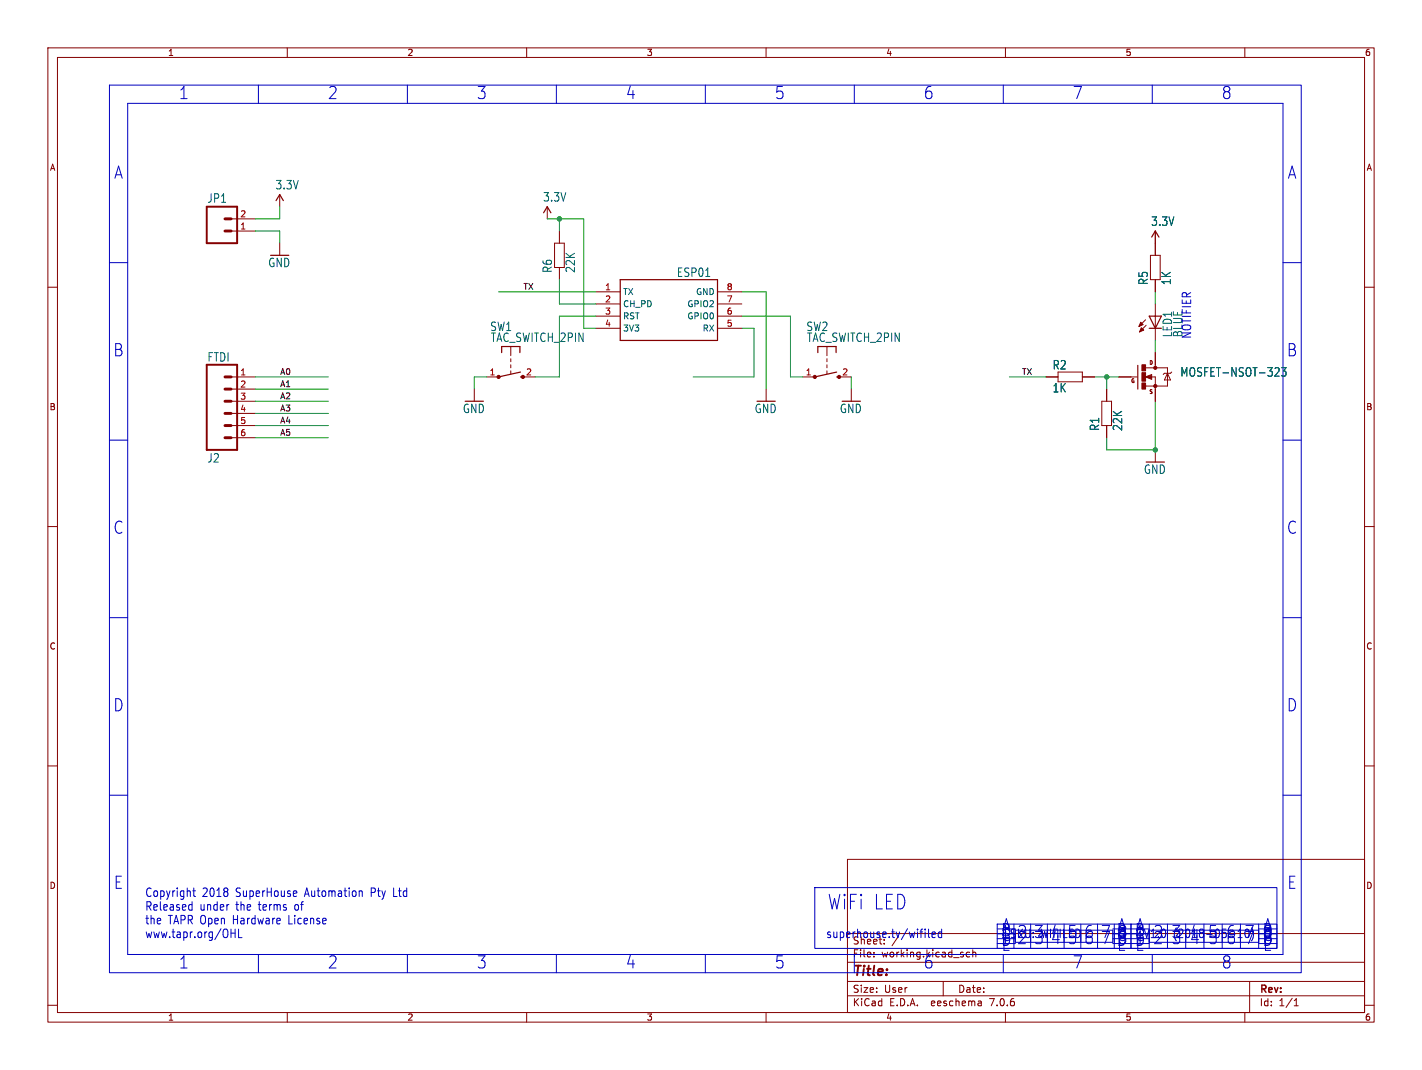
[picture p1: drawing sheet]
<?xml version="1.0" encoding="utf-8"?>
<!DOCTYPE eagle SYSTEM "eagle.dtd">
<eagle version="9.0.0">
<drawing>
<settings>
<setting alwaysvectorfont="yes"/>
<setting keepoldvectorfont="yes"/>
<setting verticaltext="up"/>
</settings>
<grid distance="0.1" unitdist="inch" unit="inch" style="lines" multiple="1" display="no" altdistance="0.01" altunitdist="inch" altunit="inch"/>
<schematic xreflabel="%F%N/%S.%C%R" xrefpart="/%S.%C%R">
<libraries>
<library name="freetronics">
<symbols>
<symbol name="GND">
<wire x1="-1.905" y1="0" x2="1.905" y2="0" width="0.254" layer="94"/>
<text x="-2.54" y="-2.54" size="1.778" layer="96">&gt;VALUE</text>
<pin name="GND" x="0" y="2.54" visible="off" length="short" direction="sup" rot="R270"/>
</symbol>
<symbol name="M06">
<wire x1="1.27" y1="-7.62" x2="-5.08" y2="-7.62" width="0.4064" layer="94"/>
<wire x1="-1.27" y1="0" x2="0" y2="0" width="0.6096" layer="94"/>
<wire x1="-1.27" y1="-2.54" x2="0" y2="-2.54" width="0.6096" layer="94"/>
<wire x1="-1.27" y1="-5.08" x2="0" y2="-5.08" width="0.6096" layer="94"/>
<wire x1="-5.08" y1="10.16" x2="-5.08" y2="-7.62" width="0.4064" layer="94"/>
<wire x1="1.27" y1="-7.62" x2="1.27" y2="10.16" width="0.4064" layer="94"/>
<wire x1="-5.08" y1="10.16" x2="1.27" y2="10.16" width="0.4064" layer="94"/>
<wire x1="-1.27" y1="5.08" x2="0" y2="5.08" width="0.6096" layer="94"/>
<wire x1="-1.27" y1="2.54" x2="0" y2="2.54" width="0.6096" layer="94"/>
<wire x1="-1.27" y1="7.62" x2="0" y2="7.62" width="0.6096" layer="94"/>
<text x="-5.08" y="-10.16" size="1.778" layer="96">&gt;VALUE</text>
<text x="-5.08" y="10.922" size="1.778" layer="95">&gt;NAME</text>
<pin name="1" x="5.08" y="-5.08" visible="pad" length="middle" direction="pas" swaplevel="1" rot="R180"/>
<pin name="2" x="5.08" y="-2.54" visible="pad" length="middle" direction="pas" swaplevel="1" rot="R180"/>
<pin name="3" x="5.08" y="0" visible="pad" length="middle" direction="pas" swaplevel="1" rot="R180"/>
<pin name="4" x="5.08" y="2.54" visible="pad" length="middle" direction="pas" swaplevel="1" rot="R180"/>
<pin name="5" x="5.08" y="5.08" visible="pad" length="middle" direction="pas" swaplevel="1" rot="R180"/>
<pin name="6" x="5.08" y="7.62" visible="pad" length="middle" direction="pas" swaplevel="1" rot="R180"/>
</symbol>
</symbols>
<devicesets>
<deviceset name="GND" prefix="GND">
<gates>
<gate name="1" symbol="GND" x="0" y="0"/>
</gates>
<devices>
<device name="">
<technologies>
<technology name=""/>
</technologies>
</device>
</devices>
</deviceset>
<deviceset name="M06" prefix="JP" uservalue="yes">
<gates>
<gate name="G$1" symbol="M06" x="-2.54" y="0"/>
</gates>
<devices>
<device name="SIP" package="1X06">
<connects>
<connect gate="G$1" pin="1" pad="1"/>
<connect gate="G$1" pin="2" pad="2"/>
<connect gate="G$1" pin="3" pad="3"/>
<connect gate="G$1" pin="4" pad="4"/>
<connect gate="G$1" pin="5" pad="5"/>
<connect gate="G$1" pin="6" pad="6"/>
</connects>
<technologies>
<technology name=""/>
</technologies>
</device>
<device name="POLAR" package="MOLEX-1X6">
<connects>
<connect gate="G$1" pin="1" pad="1"/>
<connect gate="G$1" pin="2" pad="2"/>
<connect gate="G$1" pin="3" pad="3"/>
<connect gate="G$1" pin="4" pad="4"/>
<connect gate="G$1" pin="5" pad="5"/>
<connect gate="G$1" pin="6" pad="6"/>
</connects>
<technologies>
<technology name=""/>
</technologies>
</device>
<device name="RA" package="MOLEX-1X6-RA">
<connects>
<connect gate="G$1" pin="1" pad="1"/>
<connect gate="G$1" pin="2" pad="2"/>
<connect gate="G$1" pin="3" pad="3"/>
<connect gate="G$1" pin="4" pad="4"/>
<connect gate="G$1" pin="5" pad="5"/>
<connect gate="G$1" pin="6" pad="6"/>
</connects>
<technologies>
<technology name=""/>
</technologies>
</device>
<device name="SMD" package="1X06-SMD">
<connects>
<connect gate="G$1" pin="1" pad="1"/>
<connect gate="G$1" pin="2" pad="2"/>
<connect gate="G$1" pin="3" pad="3"/>
<connect gate="G$1" pin="4" pad="4"/>
<connect gate="G$1" pin="5" pad="5"/>
<connect gate="G$1" pin="6" pad="6"/>
</connects>
<technologies>
<technology name=""/>
</technologies>
</device>
<device name="LOCK" package="1X06_LOCK">
<connects>
<connect gate="G$1" pin="1" pad="1"/>
<connect gate="G$1" pin="2" pad="2"/>
<connect gate="G$1" pin="3" pad="3"/>
<connect gate="G$1" pin="4" pad="4"/>
<connect gate="G$1" pin="5" pad="5"/>
<connect gate="G$1" pin="6" pad="6"/>
</connects>
<technologies>
<technology name=""/>
</technologies>
</device>
<device name="LOCK_LONGPADS" package="1X06_LOCK_LONGPADS">
<connects>
<connect gate="G$1" pin="1" pad="1"/>
<connect gate="G$1" pin="2" pad="2"/>
<connect gate="G$1" pin="3" pad="3"/>
<connect gate="G$1" pin="4" pad="4"/>
<connect gate="G$1" pin="5" pad="5"/>
<connect gate="G$1" pin="6" pad="6"/>
</connects>
<technologies>
<technology name=""/>
</technologies>
</device>
<device name="POLAR_LOCK" package="MOLEX-1X6_LOCK">
<connects>
<connect gate="G$1" pin="1" pad="1"/>
<connect gate="G$1" pin="2" pad="2"/>
<connect gate="G$1" pin="3" pad="3"/>
<connect gate="G$1" pin="4" pad="4"/>
<connect gate="G$1" pin="5" pad="5"/>
<connect gate="G$1" pin="6" pad="6"/>
</connects>
<technologies>
<technology name=""/>
</technologies>
</device>
<device name="RA_LOCK" package="MOLEX-1X6-RA_LOCK">
<connects>
<connect gate="G$1" pin="1" pad="1"/>
<connect gate="G$1" pin="2" pad="2"/>
<connect gate="G$1" pin="3" pad="3"/>
<connect gate="G$1" pin="4" pad="4"/>
<connect gate="G$1" pin="5" pad="5"/>
<connect gate="G$1" pin="6" pad="6"/>
</connects>
<technologies>
<technology name=""/>
</technologies>
</device>
<device name="SIP_LOCK" package="1X06-SIP_LOCK">
<connects>
<connect gate="G$1" pin="1" pad="1"/>
<connect gate="G$1" pin="2" pad="2"/>
<connect gate="G$1" pin="3" pad="3"/>
<connect gate="G$1" pin="4" pad="4"/>
<connect gate="G$1" pin="5" pad="5"/>
<connect gate="G$1" pin="6" pad="6"/>
</connects>
<technologies>
<technology name=""/>
</technologies>
</device>
<device name="FEMALE_LOCK" package="1X06_FEMALE_LOCK.010">
<connects>
<connect gate="G$1" pin="1" pad="1"/>
<connect gate="G$1" pin="2" pad="2"/>
<connect gate="G$1" pin="3" pad="3"/>
<connect gate="G$1" pin="4" pad="4"/>
<connect gate="G$1" pin="5" pad="5"/>
<connect gate="G$1" pin="6" pad="6"/>
</connects>
<technologies>
<technology name=""/>
</technologies>
</device>
</devices>
</deviceset>
</devicesets>
</library>
<library name="freetronics-original">
<symbols>
<symbol name="3.3V">
<wire x1="0.762" y1="1.27" x2="0" y2="2.54" width="0.254" layer="94"/>
<wire x1="0" y1="2.54" x2="-0.762" y2="1.27" width="0.254" layer="94"/>
<text x="-1.016" y="3.556" size="1.778" layer="96">&gt;VALUE</text>
<pin name="3.3V" x="0" y="0" visible="off" length="short" direction="sup" rot="R90"/>
</symbol>
</symbols>
<devicesets>
<deviceset name="3.3V" prefix="P+">
<gates>
<gate name="G$1" symbol="3.3V" x="0" y="0"/>
</gates>
<devices>
<device name="">
<technologies>
<technology name=""/>
</technologies>
</device>
</devices>
</deviceset>
</devicesets>
</library>
<library name="freetronics-jon">
<symbols>
<symbol name="LED">
<wire x1="1.27" y1="0" x2="0" y2="-2.54" width="0.254" layer="94"/>
<wire x1="0" y1="-2.54" x2="-1.27" y2="0" width="0.254" layer="94"/>
<wire x1="1.27" y1="-2.54" x2="0" y2="-2.54" width="0.254" layer="94"/>
<wire x1="0" y1="-2.54" x2="-1.27" y2="-2.54" width="0.254" layer="94"/>
<wire x1="1.27" y1="0" x2="0" y2="0" width="0.254" layer="94"/>
<wire x1="0" y1="0" x2="-1.27" y2="0" width="0.254" layer="94"/>
<wire x1="0" y1="0" x2="0" y2="-2.54" width="0.1524" layer="94"/>
<wire x1="-2.032" y1="-0.762" x2="-3.429" y2="-2.159" width="0.1524" layer="94"/>
<wire x1="-1.905" y1="-1.905" x2="-3.302" y2="-3.302" width="0.1524" layer="94"/>
<text x="3.556" y="-4.572" size="1.778" layer="95" rot="R90">&gt;NAME</text>
<text x="5.715" y="-4.572" size="1.778" layer="96" rot="R90">&gt;VALUE</text>
<pin name="C" x="0" y="-5.08" visible="off" length="short" direction="pas" rot="R90"/>
<pin name="A" x="0" y="2.54" visible="off" length="short" direction="pas" rot="R270"/>
<polygon width="0.1524" layer="94">
<vertex x="-3.429" y="-2.159"/>
<vertex x="-3.048" y="-1.27"/>
<vertex x="-2.54" y="-1.778"/>
</polygon>
<polygon width="0.1524" layer="94">
<vertex x="-3.302" y="-3.302"/>
<vertex x="-2.921" y="-2.413"/>
<vertex x="-2.413" y="-2.921"/>
</polygon>
</symbol>
<symbol name="RESISTOR">
<wire x1="-2.54" y1="1.016" x2="2.54" y2="1.016" width="0.1524" layer="94"/>
<wire x1="-2.54" y1="-1.016" x2="-2.54" y2="1.016" width="0.1524" layer="94"/>
<wire x1="2.54" y1="-1.016" x2="2.54" y2="1.016" width="0.1524" layer="94"/>
<wire x1="-2.54" y1="-1.016" x2="2.54" y2="-1.016" width="0.1524" layer="94"/>
<text x="-3.81" y="1.4986" size="1.778" layer="95">&gt;NAME</text>
<text x="-3.81" y="-3.302" size="1.778" layer="96">&gt;VALUE</text>
<pin name="2" x="5.08" y="0" visible="off" length="short" direction="pas" swaplevel="1" rot="R180"/>
<pin name="1" x="-5.08" y="0" visible="off" length="short" direction="pas" swaplevel="1"/>
</symbol>
<symbol name="ESP01">
<wire x1="-10.16" y1="5.08" x2="-10.16" y2="-7.62" width="0.254" layer="94"/>
<wire x1="-10.16" y1="-7.62" x2="10.16" y2="-7.62" width="0.254" layer="94"/>
<wire x1="10.16" y1="-7.62" x2="10.16" y2="5.08" width="0.254" layer="94"/>
<wire x1="10.16" y1="5.08" x2="-10.16" y2="5.08" width="0.254" layer="94"/>
<text x="-9.144" y="5.588" size="1.778" layer="95">&gt;NAME</text>
<text x="1.524" y="5.588" size="1.778" layer="96">&gt;VALUE</text>
<pin name="TX" x="-15.24" y="2.54" length="middle"/>
<pin name="RX" x="15.24" y="-5.08" length="middle" rot="R180"/>
<pin name="RST" x="-15.24" y="-2.54" length="middle"/>
<pin name="3V3" x="-15.24" y="-5.08" length="middle"/>
<pin name="GND" x="15.24" y="2.54" length="middle" rot="R180"/>
<pin name="CH_PD" x="-15.24" y="0" length="middle"/>
<pin name="GPIO0" x="15.24" y="-2.54" length="middle" rot="R180"/>
<pin name="GPIO2" x="15.24" y="0" length="middle" rot="R180"/>
</symbol>
<symbol name="TS2">
<wire x1="2.032" y1="0" x2="2.54" y2="0" width="0.254" layer="94"/>
<wire x1="1.905" y1="6.35" x2="1.905" y2="5.08" width="0.254" layer="94"/>
<wire x1="1.905" y1="6.35" x2="0" y2="6.35" width="0.254" layer="94"/>
<wire x1="-1.905" y1="6.35" x2="-1.905" y2="5.08" width="0.254" layer="94"/>
<wire x1="0" y1="6.35" x2="0" y2="4.445" width="0.1524" layer="94"/>
<wire x1="0" y1="6.35" x2="-1.905" y2="6.35" width="0.254" layer="94"/>
<wire x1="0" y1="2.54" x2="0" y2="1.905" width="0.1524" layer="94"/>
<wire x1="0" y1="1.27" x2="0" y2="0.635" width="0.1524" layer="94"/>
<wire x1="0" y1="3.81" x2="0" y2="3.175" width="0.1524" layer="94"/>
<wire x1="-2.54" y1="0" x2="2.032" y2="1.016" width="0.254" layer="94"/>
<circle x="-2.54" y="0" radius="0.127" width="0.4064" layer="94"/>
<circle x="2.54" y="0" radius="0.127" width="0.4064" layer="94"/>
<text x="-4.445" y="9.525" size="1.778" layer="95">&gt;NAME</text>
<text x="-4.318" y="7.239" size="1.778" layer="96">&gt;VALUE</text>
<pin name="S" x="5.08" y="0" visible="pad" length="short" direction="pas" swaplevel="1" rot="R180"/>
<pin name="P" x="-5.08" y="0" visible="pad" length="short" direction="pas" swaplevel="2"/>
</symbol>
<symbol name="MOSFET-NCHANNEL">
<wire x1="-3.6576" y1="2.413" x2="-3.6576" y2="-2.54" width="0.254" layer="94"/>
<wire x1="0" y1="1.905" x2="-2.0066" y2="1.905" width="0.1524" layer="94"/>
<wire x1="0" y1="0" x2="0" y2="-1.905" width="0.1524" layer="94"/>
<wire x1="-2.032" y1="-1.905" x2="0" y2="-1.905" width="0.1524" layer="94"/>
<wire x1="0" y1="2.54" x2="0" y2="1.905" width="0.1524" layer="94"/>
<wire x1="0" y1="1.905" x2="2.54" y2="1.905" width="0.1524" layer="94"/>
<wire x1="2.54" y1="-1.905" x2="0" y2="-1.905" width="0.1524" layer="94"/>
<wire x1="0" y1="-1.905" x2="0" y2="-2.54" width="0.1524" layer="94"/>
<wire x1="-3.81" y1="0" x2="-5.08" y2="0" width="0.1524" layer="94"/>
<wire x1="-2.032" y1="0" x2="-0.762" y2="-0.508" width="0.1524" layer="94"/>
<wire x1="-0.762" y1="-0.508" x2="-0.762" y2="0.508" width="0.1524" layer="94"/>
<wire x1="-0.762" y1="0.508" x2="-2.032" y2="0" width="0.1524" layer="94"/>
<wire x1="-0.889" y1="0" x2="0" y2="0" width="0.1524" layer="94"/>
<wire x1="-0.889" y1="0.254" x2="-1.778" y2="0" width="0.3048" layer="94"/>
<wire x1="-1.778" y1="0" x2="-0.889" y2="-0.254" width="0.3048" layer="94"/>
<wire x1="-0.889" y1="-0.254" x2="-0.889" y2="0" width="0.3048" layer="94"/>
<wire x1="-0.889" y1="0" x2="-1.143" y2="0" width="0.3048" layer="94"/>
<wire x1="2.54" y1="1.905" x2="2.54" y2="0.762" width="0.1524" layer="94"/>
<wire x1="2.54" y1="0.762" x2="2.54" y2="-1.905" width="0.1524" layer="94"/>
<wire x1="2.54" y1="0.762" x2="1.905" y2="-0.635" width="0.1524" layer="94"/>
<wire x1="1.905" y1="-0.635" x2="3.175" y2="-0.635" width="0.1524" layer="94"/>
<wire x1="3.175" y1="-0.635" x2="2.54" y2="0.762" width="0.1524" layer="94"/>
<wire x1="1.905" y1="0.762" x2="2.54" y2="0.762" width="0.1524" layer="94"/>
<wire x1="2.54" y1="0.762" x2="3.175" y2="0.762" width="0.1524" layer="94"/>
<wire x1="3.175" y1="0.762" x2="3.429" y2="1.016" width="0.1524" layer="94"/>
<wire x1="1.905" y1="0.762" x2="1.651" y2="0.508" width="0.1524" layer="94"/>
<circle x="0" y="-1.905" radius="0.127" width="0.4064" layer="94"/>
<circle x="0" y="1.905" radius="0.127" width="0.4064" layer="94"/>
<text x="5.08" y="2.54" size="1.778" layer="95">&gt;NAME</text>
<text x="5.08" y="0" size="1.778" layer="96">&gt;VALUE</text>
<text x="-1.27" y="2.54" size="0.8128" layer="93">D</text>
<text x="-1.27" y="-3.556" size="0.8128" layer="93">S</text>
<text x="-5.08" y="-1.27" size="0.8128" layer="93">G</text>
<rectangle x1="-2.794" y1="-2.54" x2="-2.032" y2="-1.27" layer="94"/>
<rectangle x1="-2.794" y1="1.27" x2="-2.032" y2="2.54" layer="94"/>
<rectangle x1="-2.794" y1="-0.889" x2="-2.032" y2="0.889" layer="94"/>
<pin name="G" x="-7.62" y="0" visible="off" length="short" direction="pas"/>
<pin name="D" x="0" y="5.08" visible="off" length="short" direction="pas" rot="R270"/>
<pin name="S" x="0" y="-5.08" visible="off" length="short" direction="pas" rot="R90"/>
</symbol>
<symbol name="M02">
<wire x1="3.81" y1="-2.54" x2="-2.54" y2="-2.54" width="0.4064" layer="94"/>
<wire x1="1.27" y1="2.54" x2="2.54" y2="2.54" width="0.6096" layer="94"/>
<wire x1="1.27" y1="0" x2="2.54" y2="0" width="0.6096" layer="94"/>
<wire x1="-2.54" y1="5.08" x2="-2.54" y2="-2.54" width="0.4064" layer="94"/>
<wire x1="3.81" y1="-2.54" x2="3.81" y2="5.08" width="0.4064" layer="94"/>
<wire x1="-2.54" y1="5.08" x2="3.81" y2="5.08" width="0.4064" layer="94"/>
<text x="-2.54" y="-5.08" size="1.778" layer="96">&gt;VALUE</text>
<text x="-2.54" y="5.842" size="1.778" layer="95">&gt;NAME</text>
<pin name="1" x="7.62" y="0" visible="pad" length="middle" direction="pas" swaplevel="1" rot="R180"/>
<pin name="2" x="7.62" y="2.54" visible="pad" length="middle" direction="pas" swaplevel="1" rot="R180"/>
</symbol>
</symbols>
<devicesets>
<deviceset name="LED" prefix="LED" uservalue="yes">
<gates>
<gate name="G$1" symbol="LED" x="0" y="0"/>
</gates>
<devices>
<device name="5MM" package="LED5MM">
<connects>
<connect gate="G$1" pin="A" pad="A"/>
<connect gate="G$1" pin="C" pad="K"/>
</connects>
<technologies>
<technology name=""/>
</technologies>
</device>
<device name="3MM" package="LED3MM">
<connects>
<connect gate="G$1" pin="A" pad="A"/>
<connect gate="G$1" pin="C" pad="K"/>
</connects>
<technologies>
<technology name=""/>
</technologies>
</device>
<device name="1206" package="LED-1206">
<connects>
<connect gate="G$1" pin="A" pad="A"/>
<connect gate="G$1" pin="C" pad="C"/>
</connects>
<technologies>
<technology name=""/>
</technologies>
</device>
<device name="0603" package="LED-0603">
<connects>
<connect gate="G$1" pin="A" pad="A"/>
<connect gate="G$1" pin="C" pad="C"/>
</connects>
<technologies>
<technology name=""/>
</technologies>
</device>
<device name="10MM" package="LED10MM">
<connects>
<connect gate="G$1" pin="A" pad="A"/>
<connect gate="G$1" pin="C" pad="C"/>
</connects>
<technologies>
<technology name=""/>
</technologies>
</device>
<device name="0805" package="LED-0805">
<connects>
<connect gate="G$1" pin="A" pad="A"/>
<connect gate="G$1" pin="C" pad="C"/>
</connects>
<technologies>
<technology name=""/>
</technologies>
</device>
<device name="0805-LARGE" package="LED-0805-LARGE">
<connects>
<connect gate="G$1" pin="A" pad="A"/>
<connect gate="G$1" pin="C" pad="C"/>
</connects>
<technologies>
<technology name=""/>
</technologies>
</device>
<device name="0402" package="LED-0402">
<connects>
<connect gate="G$1" pin="A" pad="A"/>
<connect gate="G$1" pin="C" pad="C"/>
</connects>
<technologies>
<technology name=""/>
</technologies>
</device>
</devices>
</deviceset>
<deviceset name="RESISTOR" prefix="R" uservalue="yes">
<gates>
<gate name="G$1" symbol="RESISTOR" x="0" y="0"/>
</gates>
<devices>
<device name="1206" package="1206">
<connects>
<connect gate="G$1" pin="1" pad="1"/>
<connect gate="G$1" pin="2" pad="2"/>
</connects>
<technologies>
<technology name=""/>
</technologies>
</device>
<device name="0603" package="0603">
<connects>
<connect gate="G$1" pin="1" pad="1"/>
<connect gate="G$1" pin="2" pad="2"/>
</connects>
<technologies>
<technology name=""/>
</technologies>
</device>
<device name="PTH1" package="AXIAL-0.3">
<connects>
<connect gate="G$1" pin="1" pad="P$1"/>
<connect gate="G$1" pin="2" pad="P$2"/>
</connects>
<technologies>
<technology name=""/>
</technologies>
</device>
<device name="2010" package="R2010">
<connects>
<connect gate="G$1" pin="1" pad="1"/>
<connect gate="G$1" pin="2" pad="2"/>
</connects>
<technologies>
<technology name=""/>
</technologies>
</device>
<device name="C0402" package="C0402">
<connects>
<connect gate="G$1" pin="1" pad="1"/>
<connect gate="G$1" pin="2" pad="2"/>
</connects>
<technologies>
<technology name=""/>
</technologies>
</device>
<device name="0805" package="0805">
<connects>
<connect gate="G$1" pin="1" pad="1"/>
<connect gate="G$1" pin="2" pad="2"/>
</connects>
<technologies>
<technology name=""/>
</technologies>
</device>
<device name="0805-LARGE" package="0805-LARGE">
<connects>
<connect gate="G$1" pin="1" pad="1"/>
<connect gate="G$1" pin="2" pad="2"/>
</connects>
<technologies>
<technology name=""/>
</technologies>
</device>
<device name="0402" package="0402">
<connects>
<connect gate="G$1" pin="1" pad="1"/>
<connect gate="G$1" pin="2" pad="2"/>
</connects>
<technologies>
<technology name=""/>
</technologies>
</device>
</devices>
</deviceset>
<deviceset name="ESP01">
<gates>
<gate name="G$1" symbol="ESP01" x="0" y="0"/>
</gates>
<devices>
<device name="" package="ESP01">
<connects>
<connect gate="G$1" pin="3V3" pad="4"/>
<connect gate="G$1" pin="CH_PD" pad="2"/>
<connect gate="G$1" pin="GND" pad="8"/>
<connect gate="G$1" pin="GPIO0" pad="6"/>
<connect gate="G$1" pin="GPIO2" pad="7"/>
<connect gate="G$1" pin="RST" pad="3"/>
<connect gate="G$1" pin="RX" pad="5"/>
<connect gate="G$1" pin="TX" pad="1"/>
</connects>
<technologies>
<technology name=""/>
</technologies>
</device>
</devices>
</deviceset>
<deviceset name="TAC_SWITCH_2PIN" prefix="S">
<gates>
<gate name="1" symbol="TS2" x="0" y="0"/>
</gates>
<devices>
<device name="" package="TACTILE_SWITCH_SMD_2PIN_TINY">
<connects>
<connect gate="1" pin="P" pad="1"/>
<connect gate="1" pin="S" pad="2"/>
</connects>
<technologies>
<technology name=""/>
</technologies>
</device>
</devices>
</deviceset>
<deviceset name="MOSFET-N">
<gates>
<gate name="G$1" symbol="MOSFET-NCHANNEL" x="0" y="0"/>
</gates>
<devices>
<device name="TO-92" package="TO92">
<connects>
<connect gate="G$1" pin="D" pad="3"/>
<connect gate="G$1" pin="G" pad="2"/>
<connect gate="G$1" pin="S" pad="1"/>
</connects>
<technologies>
<technology name=""/>
</technologies>
</device>
<device name="SOT-323" package="SOT32-3">
<connects>
<connect gate="G$1" pin="D" pad="3"/>
<connect gate="G$1" pin="G" pad="1"/>
<connect gate="G$1" pin="S" pad="2"/>
</connects>
<technologies>
<technology name=""/>
</technologies>
</device>
</devices>
</deviceset>
<deviceset name="M02" prefix="JP" uservalue="yes">
<gates>
<gate name="G$1" symbol="M02" x="-2.54" y="0"/>
</gates>
<devices>
<device name="PTH" package="1X02">
<connects>
<connect gate="G$1" pin="1" pad="1"/>
<connect gate="G$1" pin="2" pad="2"/>
</connects>
<technologies>
<technology name=""/>
</technologies>
</device>
<device name="POLAR" package="MOLEX-1X2">
<connects>
<connect gate="G$1" pin="1" pad="1"/>
<connect gate="G$1" pin="2" pad="2"/>
</connects>
<technologies>
<technology name=""/>
</technologies>
</device>
<device name="3.5MM" package="SCREWTERMINAL-3.5MM-2">
<connects>
<connect gate="G$1" pin="1" pad="1"/>
<connect gate="G$1" pin="2" pad="2"/>
</connects>
<technologies>
<technology name=""/>
</technologies>
</device>
<device name="-JST-2MM-SMT" package="JST-2-SMD">
<connects>
<connect gate="G$1" pin="1" pad="2"/>
<connect gate="G$1" pin="2" pad="1"/>
</connects>
<technologies>
<technology name=""/>
</technologies>
</device>
<device name="PTH2" package="1X02_BIG">
<connects>
<connect gate="G$1" pin="1" pad="P$1"/>
<connect gate="G$1" pin="2" pad="P$2"/>
</connects>
<technologies>
<technology name=""/>
</technologies>
</device>
<device name="4UCON-15767" package="JST-2-SMD-VERT">
<connects>
<connect gate="G$1" pin="1" pad="GND"/>
<connect gate="G$1" pin="2" pad="VCC"/>
</connects>
<technologies>
<technology name=""/>
</technologies>
</device>
<device name="ROCKER" package="R_SW_TH">
<connects>
<connect gate="G$1" pin="1" pad="P$3"/>
<connect gate="G$1" pin="2" pad="P$4"/>
</connects>
<technologies>
<technology name=""/>
</technologies>
</device>
<device name="5MM" package="SCREWTERMINAL-5MM-2">
<connects>
<connect gate="G$1" pin="1" pad="1"/>
<connect gate="G$1" pin="2" pad="2"/>
</connects>
<technologies>
<technology name=""/>
</technologies>
</device>
<device name="LOCK" package="1X02_LOCK">
<connects>
<connect gate="G$1" pin="1" pad="1"/>
<connect gate="G$1" pin="2" pad="2"/>
</connects>
<technologies>
<technology name=""/>
</technologies>
</device>
<device name="POLAR_LOCK" package="MOLEX-1X2_LOCK">
<connects>
<connect gate="G$1" pin="1" pad="1"/>
<connect gate="G$1" pin="2" pad="2"/>
</connects>
<technologies>
<technology name=""/>
</technologies>
</device>
<device name="LOCK_LONGPADS" package="1X02_LOCK_LONGPADS">
<connects>
<connect gate="G$1" pin="1" pad="1"/>
<connect gate="G$1" pin="2" pad="2"/>
</connects>
<technologies>
<technology name=""/>
</technologies>
</device>
<device name="3.5MM_LOCK" package="SCREWTERMINAL-3.5MM-2_LOCK">
<connects>
<connect gate="G$1" pin="1" pad="1"/>
<connect gate="G$1" pin="2" pad="2"/>
</connects>
<technologies>
<technology name=""/>
</technologies>
</device>
<device name="PTH3" package="1X02_LONGPADS">
<connects>
<connect gate="G$1" pin="1" pad="1"/>
<connect gate="G$1" pin="2" pad="2"/>
</connects>
<technologies>
<technology name=""/>
</technologies>
</device>
<device name="1X02_NO_SILK" package="1X02_NO_SILK">
<connects>
<connect gate="G$1" pin="1" pad="1"/>
<connect gate="G$1" pin="2" pad="2"/>
</connects>
<technologies>
<technology name=""/>
</technologies>
</device>
<device name="JST-PTH-2" package="JST-2-PTH">
<connects>
<connect gate="G$1" pin="1" pad="1"/>
<connect gate="G$1" pin="2" pad="2"/>
</connects>
<technologies>
<technology name=""/>
</technologies>
</device>
<device name="PTH4" package="1X02_XTRA_BIG">
<connects>
<connect gate="G$1" pin="1" pad="1"/>
<connect gate="G$1" pin="2" pad="2"/>
</connects>
<technologies>
<technology name=""/>
</technologies>
</device>
<device name="POGO_PIN_HOLES_ONLY" package="1X02_PP_HOLES_ONLY">
<connects>
<connect gate="G$1" pin="1" pad="1"/>
<connect gate="G$1" pin="2" pad="2"/>
</connects>
<technologies>
<technology name=""/>
</technologies>
</device>
<device name="3.5MM-NO_SILK" package="SCREWTERMINAL-3.5MM-2-NS">
<connects>
<connect gate="G$1" pin="1" pad="1"/>
<connect gate="G$1" pin="2" pad="2"/>
</connects>
<technologies>
<technology name=""/>
</technologies>
</device>
<device name="-JST-2-PTH-NO_SILK" package="JST-2-PTH-NS">
<connects>
<connect gate="G$1" pin="1" pad="1"/>
<connect gate="G$1" pin="2" pad="2"/>
</connects>
<technologies>
<technology name=""/>
</technologies>
</device>
<device name="JST-PTH-2-KIT" package="JST-2-PTH-KIT">
<connects>
<connect gate="G$1" pin="1" pad="1"/>
<connect gate="G$1" pin="2" pad="2"/>
</connects>
<technologies>
<technology name=""/>
</technologies>
</device>
<device name="SPRING-2.54-RA" package="SPRINGTERMINAL-2.54MM-2">
<connects>
<connect gate="G$1" pin="1" pad="1"/>
<connect gate="G$1" pin="2" pad="2"/>
</connects>
<technologies>
<technology name=""/>
</technologies>
</device>
<device name="2MM" package="M02-2MM">
<connects>
<connect gate="G$1" pin="1" pad="1"/>
<connect gate="G$1" pin="2" pad="2"/>
</connects>
<technologies>
<technology name=""/>
</technologies>
</device>
</devices>
</deviceset>
</devicesets>
</library>
</libraries>
<attributes>
</attributes>
<variantdefs>
</variantdefs>
<classes>
<class number="0" name="default" width="0" drill="0">
</class>
<class number="1" name="power" width="0" drill="0">
</class>
</classes>
<parts>
<part name="J2" library="freetronics" deviceset="M06" device="SIP" value="FTDI"/>
<part name="GND1" library="freetronics" deviceset="GND" device=""/>
<part name="LED1" library="freetronics-jon" deviceset="LED" device="0603" value="BLUE"/>
<part name="R5" library="freetronics-jon" deviceset="RESISTOR" device="0603" value="1K"/>
<part name="P+1" library="freetronics-original" deviceset="3.3V" device=""/>
<part name="J9" library="freetronics-jon" deviceset="ESP01" device=""/>
<part name="GND3" library="freetronics" deviceset="GND" device=""/>
<part name="R6" library="freetronics-jon" deviceset="RESISTOR" device="0603" value="22K"/>
<part name="P+2" library="freetronics-original" deviceset="3.3V" device=""/>
<part name="SW1" library="freetronics-jon" deviceset="TAC_SWITCH_2PIN" device="" value="RESET"/>
<part name="SW2" library="freetronics-jon" deviceset="TAC_SWITCH_2PIN" device="" value="REFLASH"/>
<part name="GND2" library="freetronics" deviceset="GND" device=""/>
<part name="Q1" library="freetronics-jon" deviceset="MOSFET-N" device="SOT-323" value="2N7002 SOT-323"/>
<part name="GND4" library="freetronics" deviceset="GND" device=""/>
<part name="R1" library="freetronics-jon" deviceset="RESISTOR" device="0603" value="22K"/>
<part name="R2" library="freetronics-jon" deviceset="RESISTOR" device="0603" value="1K"/>
<part name="JP1" library="freetronics-jon" deviceset="M02" device="PTH"/>
<part name="P+3" library="freetronics-original" deviceset="3.3V" device=""/>
<part name="GND5" library="freetronics" deviceset="GND" device=""/>
</parts>
<sheets>
<sheet>
<plain>
<text x="149.86" y="12.7" size="3.048" layer="94">WiFi LED</text>
<text x="215.9" y="6.858" size="1.778" layer="94">V1.0 (2018-05-10)</text>
<text x="149.606" y="6.858" size="1.778" layer="94">superhouse.tv/wifiled</text>
<text x="187.96" y="6.858" size="1.778" layer="94">SKU: WIFILED</text>
<frame x1="0" y1="0" x2="248.92" y2="185.42" columns="8" rows="5" layer="94"/>
<frame x1="147.32" y1="5.08" x2="243.84" y2="17.78" columns="0" rows="0" layer="94" border-left="no" border-top="no" border-right="no" border-bottom="no"/>
<frame x1="185.42" y1="5.08" x2="213.36" y2="10.16" columns="8" rows="5" layer="94"/>
<frame x1="213.36" y1="5.08" x2="243.84" y2="10.16" columns="8" rows="5" layer="94"/>
<text x="7.366" y="6.858" size="1.778" layer="94">Copyright 2018 SuperHouse Automation Pty Ltd
Released under the terms of
the TAPR Open Hardware License
www.tapr.org/OHL</text>
<text x="226.06" y="132.08" size="1.778" layer="97" rot="R90">NOTIFIER</text>
</plain>
<instances>
<instance part="J2" gate="G$1" x="25.4" y="119.38" rot="MR180"/>
<instance part="GND1" gate="1" x="76.2" y="119.38"/>
<instance part="LED1" gate="G$1" x="218.44" y="137.16"/>
<instance part="R5" gate="G$1" x="218.44" y="147.32" rot="R90"/>
<instance part="P+1" gate="G$1" x="218.44" y="152.4"/>
<instance part="J9" gate="G$1" x="116.84" y="139.7"/>
<instance part="GND3" gate="1" x="137.16" y="119.38"/>
<instance part="R6" gate="G$1" x="93.98" y="149.86" rot="R90"/>
<instance part="P+2" gate="G$1" x="91.44" y="157.48"/>
<instance part="SW1" gate="1" x="83.82" y="124.46"/>
<instance part="SW2" gate="1" x="149.86" y="124.46"/>
<instance part="GND2" gate="1" x="154.94" y="119.38"/>
<instance part="Q1" gate="G$1" x="218.44" y="124.46"/>
<instance part="GND4" gate="1" x="218.44" y="106.68"/>
<instance part="R1" gate="G$1" x="208.28" y="116.84" rot="R90"/>
<instance part="R2" gate="G$1" x="200.66" y="124.46"/>
<instance part="JP1" gate="G$1" x="22.86" y="154.94"/>
<instance part="P+3" gate="G$1" x="35.56" y="160.02"/>
<instance part="GND5" gate="1" x="35.56" y="149.86"/>
</instances>
<busses>
</busses>
<nets>
<net name="A0" class="0">
<segment>
<wire x1="30.48" y1="124.46" x2="45.72" y2="124.46" width="0.1524" layer="91"/>
<label x="35.56" y="124.46" size="1.778" layer="95"/>
<pinref part="J2" gate="G$1" pin="1"/>
</segment>
</net>
<net name="A1" class="0">
<segment>
<wire x1="30.48" y1="121.92" x2="45.72" y2="121.92" width="0.1524" layer="91"/>
<label x="35.56" y="121.92" size="1.778" layer="95"/>
<pinref part="J2" gate="G$1" pin="2"/>
</segment>
</net>
<net name="A2" class="0">
<segment>
<wire x1="30.48" y1="119.38" x2="45.72" y2="119.38" width="0.1524" layer="91"/>
<label x="35.56" y="119.38" size="1.778" layer="95"/>
<pinref part="J2" gate="G$1" pin="3"/>
</segment>
</net>
<net name="A3" class="0">
<segment>
<wire x1="30.48" y1="116.84" x2="45.72" y2="116.84" width="0.1524" layer="91"/>
<label x="35.56" y="116.84" size="1.778" layer="95"/>
<pinref part="J2" gate="G$1" pin="4"/>
</segment>
</net>
<net name="A4" class="0">
<segment>
<wire x1="30.48" y1="114.3" x2="45.72" y2="114.3" width="0.1524" layer="91"/>
<label x="35.56" y="114.3" size="1.778" layer="95"/>
<pinref part="J2" gate="G$1" pin="5"/>
</segment>
</net>
<net name="A5" class="0">
<segment>
<wire x1="30.48" y1="111.76" x2="45.72" y2="111.76" width="0.1524" layer="91"/>
<label x="35.56" y="111.76" size="1.778" layer="95"/>
<pinref part="J2" gate="G$1" pin="6"/>
</segment>
</net>
<net name="GND" class="0">
<segment>
<pinref part="J9" gate="G$1" pin="GND"/>
<wire x1="132.08" y1="142.24" x2="137.16" y2="142.24" width="0.1524" layer="91"/>
<wire x1="137.16" y1="142.24" x2="137.16" y2="121.92" width="0.1524" layer="91"/>
<pinref part="GND3" gate="1" pin="GND"/>
</segment>
<segment>
<pinref part="SW2" gate="1" pin="S"/>
<pinref part="GND2" gate="1" pin="GND"/>
<wire x1="154.94" y1="124.46" x2="154.94" y2="121.92" width="0.1524" layer="91"/>
</segment>
<segment>
<pinref part="Q1" gate="G$1" pin="S"/>
<pinref part="GND4" gate="1" pin="GND"/>
<wire x1="218.44" y1="109.22" x2="218.44" y2="119.38" width="0.1524" layer="91"/>
<pinref part="R1" gate="G$1" pin="1"/>
<wire x1="208.28" y1="111.76" x2="208.28" y2="109.22" width="0.1524" layer="91"/>
<wire x1="208.28" y1="109.22" x2="218.44" y2="109.22" width="0.1524" layer="91"/>
<junction x="218.44" y="109.22"/>
</segment>
<segment>
<pinref part="JP1" gate="G$1" pin="1"/>
<pinref part="GND5" gate="1" pin="GND"/>
<wire x1="30.48" y1="154.94" x2="35.56" y2="154.94" width="0.1524" layer="91"/>
<wire x1="35.56" y1="154.94" x2="35.56" y2="152.4" width="0.1524" layer="91"/>
</segment>
<segment>
<pinref part="SW1" gate="1" pin="P"/>
<pinref part="GND1" gate="1" pin="GND"/>
<wire x1="78.74" y1="124.46" x2="76.2" y2="124.46" width="0.1524" layer="91"/>
<wire x1="76.2" y1="124.46" x2="76.2" y2="121.92" width="0.1524" layer="91"/>
</segment>
</net>
<net name="3.3V" class="0">
<segment>
<pinref part="J9" gate="G$1" pin="3V3"/>
<wire x1="99.06" y1="157.48" x2="93.98" y2="157.48" width="0.1524" layer="91"/>
<wire x1="101.6" y1="134.62" x2="99.06" y2="134.62" width="0.1524" layer="91"/>
<wire x1="99.06" y1="134.62" x2="99.06" y2="157.48" width="0.1524" layer="91"/>
<pinref part="R6" gate="G$1" pin="2"/>
<wire x1="93.98" y1="157.48" x2="91.44" y2="157.48" width="0.1524" layer="91"/>
<pinref part="P+2" gate="G$1" pin="3.3V"/>
<wire x1="93.98" y1="154.94" x2="93.98" y2="157.48" width="0.1524" layer="91"/>
<junction x="93.98" y="157.48"/>
</segment>
<segment>
<pinref part="P+1" gate="G$1" pin="3.3V"/>
<pinref part="R5" gate="G$1" pin="2"/>
</segment>
<segment>
<pinref part="JP1" gate="G$1" pin="2"/>
<pinref part="P+3" gate="G$1" pin="3.3V"/>
<wire x1="30.48" y1="157.48" x2="35.56" y2="157.48" width="0.1524" layer="91"/>
<wire x1="35.56" y1="157.48" x2="35.56" y2="160.02" width="0.1524" layer="91"/>
</segment>
</net>
<net name="TX" class="0">
<segment>
<wire x1="81.28" y1="142.24" x2="101.6" y2="142.24" width="0.1524" layer="91"/>
<pinref part="J9" gate="G$1" pin="TX"/>
<label x="86.36" y="142.24" size="1.778" layer="95"/>
</segment>
<segment>
<pinref part="R2" gate="G$1" pin="1"/>
<wire x1="195.58" y1="124.46" x2="187.96" y2="124.46" width="0.1524" layer="91"/>
<label x="190.5" y="124.46" size="1.778" layer="95"/>
</segment>
</net>
<net name="N$45" class="0">
<segment>
<wire x1="134.62" y1="124.46" x2="121.92" y2="124.46" width="0.1524" layer="91"/>
<wire x1="134.62" y1="124.46" x2="134.62" y2="134.62" width="0.1524" layer="91"/>
<pinref part="J9" gate="G$1" pin="RX"/>
<wire x1="134.62" y1="134.62" x2="132.08" y2="134.62" width="0.1524" layer="91"/>
</segment>
</net>
<net name="N$14" class="0">
<segment>
<pinref part="R5" gate="G$1" pin="1"/>
<pinref part="LED1" gate="G$1" pin="A"/>
<wire x1="218.44" y1="139.7" x2="218.44" y2="142.24" width="0.1524" layer="91"/>
</segment>
</net>
<net name="N$1" class="0">
<segment>
<pinref part="J9" gate="G$1" pin="GPIO0"/>
<wire x1="142.24" y1="137.16" x2="132.08" y2="137.16" width="0.1524" layer="91"/>
<pinref part="SW2" gate="1" pin="P"/>
<wire x1="144.78" y1="124.46" x2="142.24" y2="124.46" width="0.1524" layer="91"/>
<wire x1="142.24" y1="124.46" x2="142.24" y2="137.16" width="0.1524" layer="91"/>
</segment>
</net>
<net name="N$3" class="0">
<segment>
<pinref part="J9" gate="G$1" pin="RST"/>
<wire x1="93.98" y1="137.16" x2="101.6" y2="137.16" width="0.1524" layer="91"/>
<wire x1="88.9" y1="124.46" x2="93.98" y2="124.46" width="0.1524" layer="91"/>
<wire x1="93.98" y1="124.46" x2="93.98" y2="137.16" width="0.1524" layer="91"/>
<pinref part="SW1" gate="1" pin="S"/>
</segment>
</net>
<net name="N$4" class="0">
<segment>
<pinref part="J9" gate="G$1" pin="CH_PD"/>
<wire x1="93.98" y1="139.7" x2="101.6" y2="139.7" width="0.1524" layer="91"/>
<wire x1="93.98" y1="144.78" x2="93.98" y2="139.7" width="0.1524" layer="91"/>
<pinref part="R6" gate="G$1" pin="1"/>
</segment>
</net>
<net name="N$2" class="0">
<segment>
<pinref part="Q1" gate="G$1" pin="D"/>
<pinref part="LED1" gate="G$1" pin="C"/>
<wire x1="218.44" y1="132.08" x2="218.44" y2="129.54" width="0.1524" layer="91"/>
</segment>
</net>
<net name="N$58" class="0">
<segment>
<pinref part="Q1" gate="G$1" pin="G"/>
<pinref part="R2" gate="G$1" pin="2"/>
<wire x1="205.74" y1="124.46" x2="208.28" y2="124.46" width="0.1524" layer="91"/>
<pinref part="R1" gate="G$1" pin="2"/>
<wire x1="208.28" y1="124.46" x2="210.82" y2="124.46" width="0.1524" layer="91"/>
<wire x1="208.28" y1="121.92" x2="208.28" y2="124.46" width="0.1524" layer="91"/>
<junction x="208.28" y="124.46"/>
</segment>
</net>
</nets>
</sheet>
</sheets>
<errors>
<approved hash="206,1,213.36,149.86,3.3V,,,,,"/>
<approved hash="206,1,213.36,147.32,3.3V,,,,,"/>
<approved hash="206,1,203.2,167.64,3.3V,,,,,"/>
<approved hash="206,1,203.2,165.1,3.3V,,,,,"/>
<approved hash="208,1,10.16,172.72,3.3V,sup,,,,"/>
<approved hash="208,1,213.36,149.86,3.3V,out,,,,"/>
<approved hash="208,1,213.36,147.32,3.3V,out,,,,"/>
<approved hash="208,1,203.2,167.64,3.3V,out,,,,"/>
<approved hash="208,1,203.2,165.1,3.3V,out,,,,"/>
<approved hash="208,1,236.22,167.64,3.3V,sup,,,,"/>
</errors>
</schematic>
</drawing>
<compatibility>
<note version="6.3" minversion="6.2.2" severity="warning">
Since Version 6.2.2 text objects can contain more than one line,
which will not be processed correctly with this version.
</note>
</compatibility>
</eagle>
